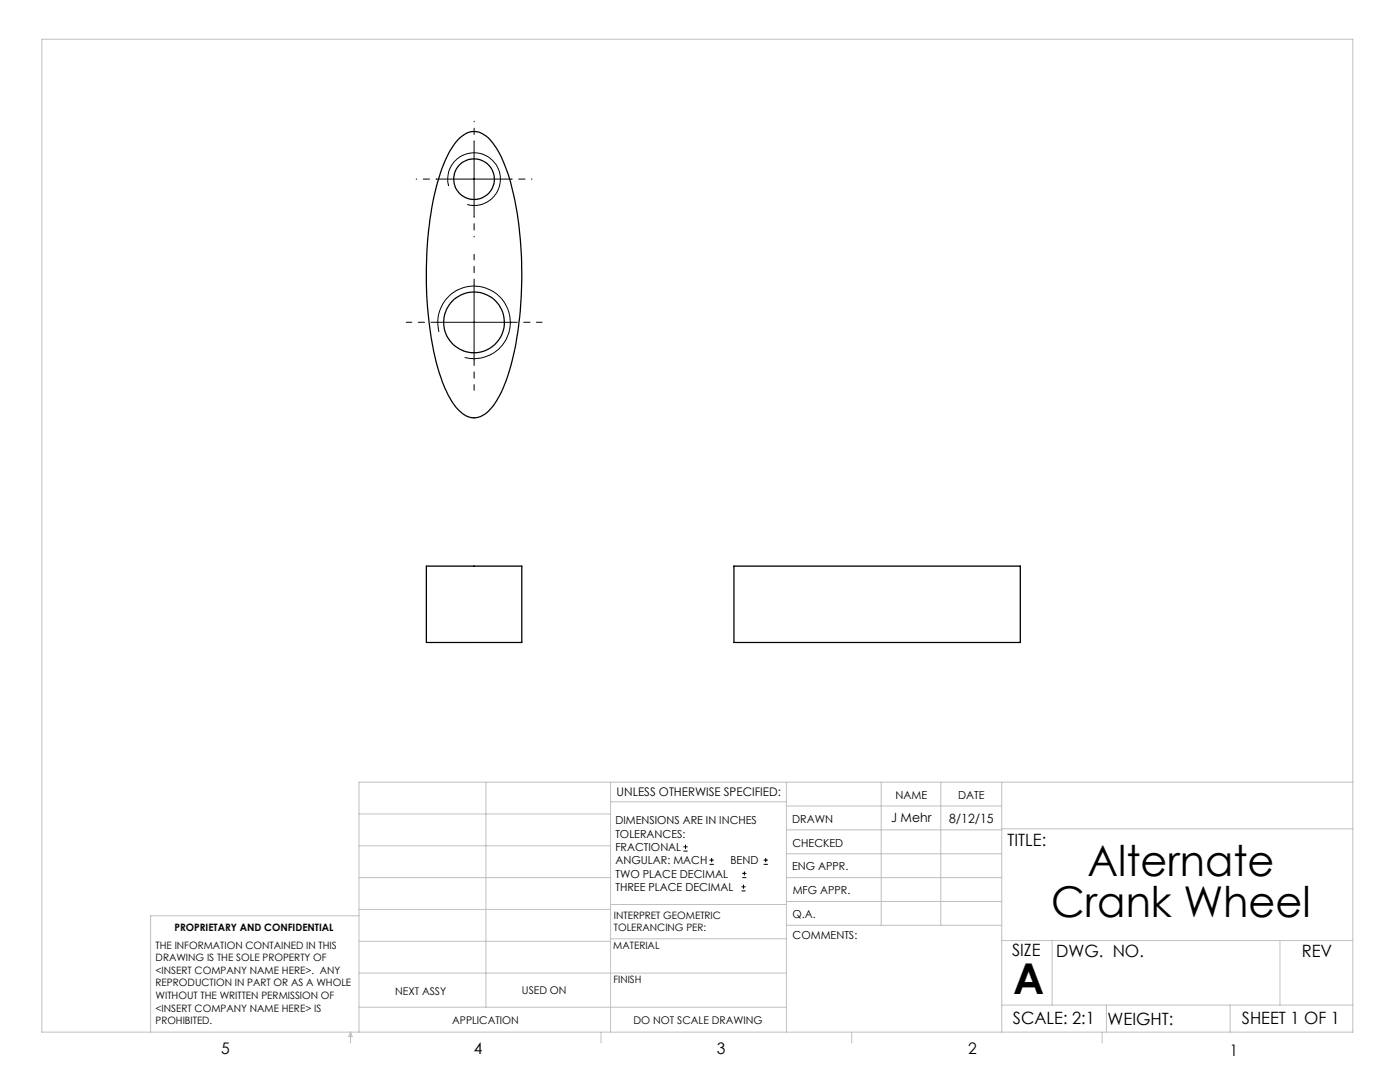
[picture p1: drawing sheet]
<svg xmlns="http://www.w3.org/2000/svg" width="279mm" height="216mm" viewBox="0 0 279 216" stroke-linecap="round" stroke-linejoin="round" font-family="sans-serif">
<g fill="none" stroke="#000" stroke-width=".2">
<path d="M87.1 35.7h15M89.5 37.1a5.3 5.3 0 0 1 4.6-6.6 5.3 5.3 0 0 1 5.7 5.7 5.3 5.3 0 0 1-6.6 4.6M94.6 28.3v15M94.6 56.8v15M87.1 64.3h15M87.6 66.2a7.2 7.2 0 0 1 6.3-9.1 7.2 7.2 0 0 1 7.9 7.8 7.2 7.2 0 0 1-9.1 6.4M136.4 169.8h.8M136.4 169h.8M136.8 168.6v.8M141.6 172.5h.9M141.6 171.6h.9M142 171.2v.8"/>
<path d="M148 177.8h.8M148 177h.8M148.1 175.1h.8M148.1 174.3h.8M148.4 176.5v.8M148.6 173.9v.8M152.4 172.5h.8M152.4 171.6h.8M152.8 171.2v.8"/>
</g>
<g fill="none" stroke="#c0c0c0" stroke-width=".2">
<path d="M8.4 7.8h261.6v198.2h-261.6zM97 156.1v44.9M121.8 156.1v49.9M121.8 160h35.2M157 156.1v49.9M175.9 156.1v28.5M187.7 156.1v28.5M199.9 156.1v49.9M270 156.1h-198.4v49.9M71.6 175.1h50.2M71.6 168.8h50.2M71.6 162.4h50.2"/>
<path d="M157 170.4h42.9M157 165.6h42.9M157 160.8h42.9M157 175.1h42.9M157 179.9h42.9M199.9 165.4h70.1M71.6 194.2h85.4M71.6 187.8h50.2M71.6 181.5h50.2M71.6 182.7h-41.5v23.3M121.8 187.3h35.2M121.8 180.5h35.2"/>
<path d="M157 184.6h42.9M199.9 187.7h70.1M210 187.7v12.9M255.4 187.7v12.9M70 206v2.1M70 206l.3 .8h-.7zM71.6 201h85.4M119.9 206v2.1M170 206v2.1M199.9 200.6h70.1M220 206v2.1M220.8 200.6v5.4"/>
<path d="M245.5 200.6v5.4"/>
</g>
<path d="M94.6 56.8v-6.1M87.1 64.3h-6M94.6 71.8v6.1M102.1 64.3h6.1" fill="none" stroke="#000" stroke-width=".2" stroke-dasharray="15.2 1.3 1.3 1.3" stroke-dashoffset="14.1"/>
<path d="M87.1 35.7h-4M94.6 28.2v-4M102.1 35.7h4.1M94.6 43.2v4.1" fill="none" stroke="#000" stroke-width=".2" stroke-dasharray="15.2 1.3 1.3 1.3" stroke-dashoffset="15.1"/>
<g fill="none" stroke="#000" stroke-width=".25">
<path d="M91.5 27.7a3.9 3.9 0 0 1 6.2 0 24.2 24.2 0 0 1 4.8 11.2 77.1 77.1 0 0 1-.8 34.8 18.6 18.6 0 0 1-4.5 8.6 3.8 3.8 0 0 1-5.8-.6 23.8 23.8 0 0 1-4.6-10.6 77.5 77.5 0 0 1 .5-34.8 21 21 0 0 1 4.2-8.6zM85.1 113h19v15.2h-19zM146.5 113h57.1v15.2h-57.1z"/>
<circle cx="94.6" cy="35.7" r="4.1"/>
<circle cx="94.6" cy="64.3" r="6"/>
</g>
<g font-size="8.5">
<text x="217" y="174.9">Alternate</text>
<text x="209.8" y="183">Crank Wheel</text>
<text x="202.2" y="198.3">A</text>
</g>
<g font-size="3.4">
<text x="201.1" y="168.8">TITLE:</text>
<text x="202" y="190.8">SIZE</text>
<text x="210.8" y="190.9">DWG. NO.</text>
<text x="259.8" y="191">REV</text>
<text x="202.1" y="204.4">SCALE: 2:1</text>
<text x="221" y="204.5">WEIGHT:</text>
<text x="247.8" y="204.4">SHEET 1 OF 1</text>
</g>
<g font-size="3.2">
<text x="44.2" y="210.4">5</text>
<text x="94.6" y="210.3">4</text>
<text x="143.1" y="210.4">3</text>
<text x="193.2" y="210.3">2</text>
<text x="245.4" y="210.6">1</text>
</g>
<g font-size="2.5">
<text x="177.8" y="164.1">J Mehr</text>
<text x="189.4" y="164.2">8/12/15</text>
</g>
<text font-size="2.4" x="123.1" y="158.9">UNLESS OTHERWISE SPECIFIED:</text>
<g font-size="2.2">
<text x="178.7" y="159.4">NAME</text>
<text x="191.2" y="159.4">DATE</text>
<text x="122.8" y="164.5">DIMENSIONS ARE IN INCHES</text>
<text x="122.8" y="167.1">TOLERANCES:</text>
<text x="158.1" y="164.2">DRAWN</text>
<text x="122.8" y="169.8">FRACTIONAL</text>
<text x="122.8" y="172.5">ANGULAR: MACH</text>
<text x="145.8" y="172.5">BEND</text>
<text x="158.1" y="173.7">ENG APPR.</text>
<text x="158.2" y="169.1">CHECKED</text>
<text x="122.8" y="175.1">TWO PLACE DECIMAL</text>
<text x="122.8" y="177.8">THREE PLACE DECIMAL</text>
<text x="158.2" y="178.4">MFG APPR.</text>
<text x="158.2" y="183.2">Q.A.</text>
<text x="158.2" y="187.4">COMMENTS:</text>
</g>
<g font-size="2.1">
<text x="78.8" y="198.5">NEXT ASSY</text>
<text x="104.2" y="198.4">USED ON</text>
<text x="90.2" y="204.3">APPLICATION</text>
<text x="126.4" y="204.3">DO NOT SCALE DRAWING</text>
</g>
<g font-size="2">
<text x="34.8" y="185.7">PROPRIETARY AND CONFIDENTIAL</text>
<text x="122.5" y="183.3">INTERPRET GEOMETRIC</text>
<text x="122.5" y="185.9">TOLERANCING PER:</text>
<text x="31.1" y="189.3">THE INFORMATION CONTAINED IN THIS</text>
<text x="31.1" y="191.8">DRAWING IS THE SOLE PROPERTY OF</text>
<text x="122.4" y="189.4">MATERIAL</text>
<text x="31.1" y="194.3">&lt;INSERT COMPANY NAME HERE&gt;. ANY</text>
<text x="31.1" y="196.8">REPRODUCTION IN PART OR AS A WHOLE</text>
<text x="122.4" y="196.2">FINISH</text>
<text x="31.1" y="199.4">WITHOUT THE WRITTEN PERMISSION OF</text>
<text x="31.1" y="201.9">&lt;INSERT COMPANY NAME HERE&gt; IS</text>
<text x="31.1" y="204.4">PROHIBITED.</text>
</g>
</svg>
